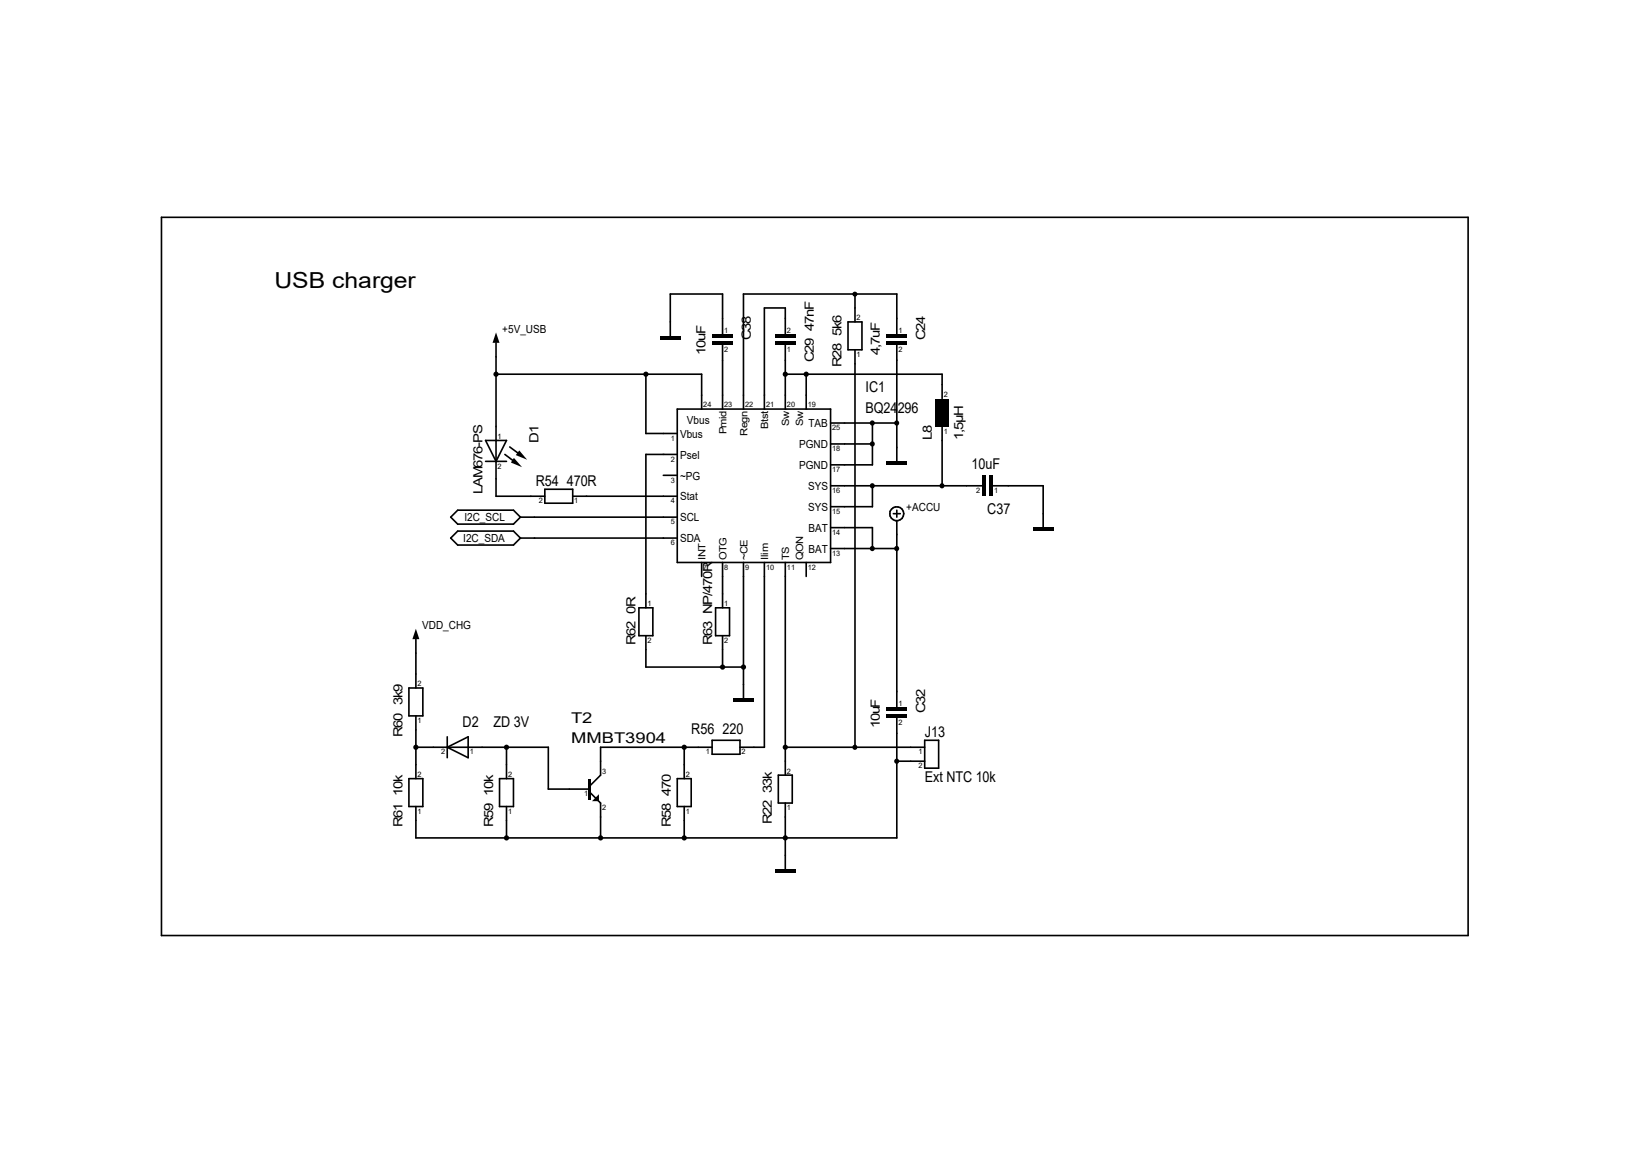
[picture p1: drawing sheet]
<svg xmlns="http://www.w3.org/2000/svg" width="297mm" height="210mm" viewBox="0 0 297 210" stroke-linecap="round" stroke-linejoin="round" font-family="sans-serif">
<g fill="none" stroke="#000" stroke-width=".3">
<path d="M29.4 39.6h238.1v130.8h-238.1zM154.5 58.6h2.6v5.1h-2.6zM155.8 53.6v5M90.4 62.4v28h8.9M90.4 68.2h37.4v6.3M117.7 68.2v10.8h5.7M123.4 74.5h27.9v27.9h-27.9zM131.7 60.9v-7.3h-9.6v7.6M131.7 62.8v11.7M143.1 60.9v-4.8h-3.8v18.4M143.1 62.8v11.7M143.1 68.2h28.6v4.4"/>
<path d="M146.9 68.2v6.3M151.3 77h12.1M155.8 63.7v72.4M159 77v7.7h-7.7M163.4 60.9v-7.3h-27.9v20.9M163.4 62.8v21.2M171.7 77.7v10.8M82.1 98l1.3-1.3h10.2l1.2 1.3-1.2 1.3h-10.2zM82.1 94.2l1.3-1.3h10.2l1.2 1.3-1.2 1.3h-10.2zM88.5 84h3.8M88.5 80.2h3.8l-1.9 3.8zM92 82.8l2.1 1.5"/>
<path d="M92.9 81.4l2.1 1.6M94.8 98h28.6M94.8 94.2h28.6M99.3 89.1h5.1v2.6h-5.1zM104.4 90.4h19M120.9 86.6h2.5M123.4 82.8h-5.7v27.9M151.3 88.5h27.6M151.3 80.9h7.7M151.3 96.1h7.7v3.8M151.3 99.9h12.1M159 88.5v3.8h-7.7"/>
<path d="M162.8 93.6h1.2M163.4 92.9v1.3M163.4 94.8v34M180.8 88.5h9.3v7.6M75.8 116.4v8.9M116.4 110.7h2.6v5.1h-2.6zM117.7 115.8v5.7h17.8M127.8 102.4v2.6M130.4 110.7h2.5v5.1h-2.5zM131.7 102.4v8.3M131.7 115.8v5.7M135.5 102.4v24.8"/>
<path d="M139.3 102.4v33.7h-4.5M143.1 102.4v38.8M146.9 102.4v2.6M74.5 125.3h2.5v5.1h-2.5zM75.8 130.4v11.4M75.8 136.1h24.1v7.6h7.6M81.5 134.2v3.8M81.5 136.1l3.8-1.9v3.8zM92.3 136.1v5.7M124.7 136.1v5.7M129.8 136.1h-20.4v5.1l-1.9 1.9M129.8 134.8h5v2.6h-5z"/>
<path d="M143.1 136.1h25.4M163.4 130.7v21.9h-87.6v-5.7M163.4 138.6h5.1M168.5 134.8h2.5v5.1h-2.5zM74.5 141.8h2.5v5.1h-2.5zM91 141.8h2.6v5.1h-2.6zM92.3 146.9v5.7M107.5 144.4l1.9 1.9v6.3M123.4 141.8h2.5v5.1h-2.5zM124.7 146.9v5.7M141.8 141.2h2.6v5.1h-2.6zM143.1 146.3v12"/>
<circle cx="163.4" cy="93.6" r="1.27"/>
</g>
<g fill="#000">
<path d="M90.4 60.5l.6 1.9h-1.3zM93.6 83.4l1.5 1.7-2-.9zM94.6 82l1.5 1.7-2.1-.8zM75.8 114.5l.6 1.9h-1.3zM109.1 144.7v1.2h-1.2z"/>
<path d="M120.2 61.2h3.8v.6h-3.8z" fill-rule="evenodd"/>
<path d="M129.8 62.1h3.8v.7h-3.8z" fill-rule="evenodd"/>
<path d="M129.8 60.9h3.8v.6h-3.8z" fill-rule="evenodd"/>
<path d="M141.2 60.9h3.8v.6h-3.8z" fill-rule="evenodd"/>
<path d="M141.2 62.1h3.8v.7h-3.8z" fill-rule="evenodd"/>
<path d="M161.5 62.1h3.8v.7h-3.8z" fill-rule="evenodd"/>
<path d="M161.5 60.9h3.8v.6h-3.8z" fill-rule="evenodd"/>
<path d="M170.4 72.6h2.5v5.1h-2.5z" fill-rule="evenodd"/>
<path d="M161.5 84h3.8v.7h-3.8z" fill-rule="evenodd"/>
<path d="M178.9 86.6h.7v3.8h-.7z" fill-rule="evenodd"/>
<path d="M180.2 86.6h.6v3.8h-.6z" fill-rule="evenodd"/>
<path d="M188.2 96.1h3.8v.6h-3.8z" fill-rule="evenodd"/>
<path d="M133.6 127.2h3.8v.6h-3.8z" fill-rule="evenodd"/>
<path d="M161.5 130.1h3.8v.6h-3.8z" fill-rule="evenodd"/>
<path d="M161.5 128.8h3.8v.7h-3.8z" fill-rule="evenodd"/>
<path d="M107.2 141.8h.5v3.8h-.5z" fill-rule="evenodd"/>
<path d="M141.2 158.3h3.8v.7h-3.8z" fill-rule="evenodd"/>
<circle cx="155.8" cy="53.6" r=".45"/>
<circle cx="90.4" cy="68.2" r=".48"/>
<circle cx="117.7" cy="68.2" r=".48"/>
<circle cx="143.1" cy="68.2" r=".48"/>
<circle cx="146.9" cy="68.2" r=".48"/>
<circle cx="158.9" cy="77" r=".47"/>
<circle cx="163.4" cy="77" r=".47"/>
<circle cx="158.9" cy="80.9" r=".47"/>
<circle cx="158.9" cy="99.9" r=".47"/>
<circle cx="158.9" cy="88.5" r=".47"/>
<circle cx="163.4" cy="99.9" r=".47"/>
<circle cx="171.6" cy="88.5" r=".47"/>
<circle cx="75.8" cy="136.1" r=".48"/>
<circle cx="92.3" cy="136.1" r=".48"/>
<circle cx="124.7" cy="136.1" r=".48"/>
<circle cx="131.7" cy="121.5" r=".48"/>
<circle cx="135.5" cy="121.5" r=".48"/>
<circle cx="143.1" cy="136.1" r=".48"/>
<circle cx="155.8" cy="136.1" r=".47"/>
<circle cx="163.4" cy="138.6" r=".47"/>
<circle cx="92.3" cy="152.6" r=".48"/>
<circle cx="109.4" cy="152.6" r=".48"/>
<circle cx="124.7" cy="152.6" r=".48"/>
<circle cx="143.1" cy="152.6" r=".48"/>
</g>
<text font-size="4" x="50" y="52.4">USB charger</text>
<g font-size="2.7">
<text x="157.7" y="71.3">IC1</text>
<text x="157.7" y="75.1">BQ24296</text>
<text x="97.6" y="88.5">R54</text>
<text x="103.3" y="88.5">470R</text>
<text x="177" y="85.4">10uF</text>
<text x="179.9" y="93.6">C37</text>
<text x="104.1" y="131.7">T2</text>
<text x="84.3" y="132.4">D2</text>
<text x="89.9" y="132.4">ZD 3V</text>
<text x="104.1" y="135.4">MMBT3904</text>
<text x="125.9" y="133.6">R56</text>
<text x="131.7" y="133.6">220</text>
<text x="168.5" y="134.2">J13</text>
<text x="168.5" y="142.5">Ext NTC 10k</text>
</g>
<g font-size="2.3">
<text x="128.6" y="64.7" transform="rotate(-90 128.6 64.7)">10uF</text>
<text x="136.8" y="61.8" transform="rotate(-90 136.8 61.8)">C38</text>
<text x="148.3" y="66" transform="rotate(-90 148.3 66)">C29</text>
<text x="148.3" y="60.2" transform="rotate(-90 148.3 60.2)">47nF</text>
<text x="153.3" y="61.2" transform="rotate(-90 153.3 61.2)">5k6</text>
<text x="160.3" y="64.7" transform="rotate(-90 160.3 64.7)">4,7uF</text>
<text x="168.6" y="61.8" transform="rotate(-90 168.6 61.8)">C24</text>
<text x="153.3" y="66.9" transform="rotate(-90 153.3 66.9)">R28</text>
<text x="98.1" y="80.6" transform="rotate(-90 98.1 80.6)">D1</text>
<text x="169.8" y="80.2" transform="rotate(-90 169.8 80.2)">L8</text>
<text x="175.5" y="80.2" transform="rotate(-90 175.5 80.2)">1,5µH</text>
<text x="87.9" y="89.9" transform="rotate(-90 87.9 89.9)">LAM676-PS</text>
<text x="115.8" y="111.8" transform="rotate(-90 115.8 111.8)">0R</text>
<text x="115.8" y="117.4" transform="rotate(-90 115.8 117.4)">R62</text>
<text x="129.8" y="117.4" transform="rotate(-90 129.8 117.4)">R63 NP/470R</text>
<text x="73.3" y="128.5" transform="rotate(-90 73.3 128.5)">3k9</text>
<text x="168.6" y="129.8" transform="rotate(-90 168.6 129.8)">C32</text>
<text x="73.3" y="134.2" transform="rotate(-90 73.3 134.2)">R60</text>
<text x="160.3" y="132.7" transform="rotate(-90 160.3 132.7)">10uF</text>
<text x="73.3" y="145" transform="rotate(-90 73.3 145)">10k</text>
<text x="89.8" y="145" transform="rotate(-90 89.8 145)">10k</text>
<text x="122.2" y="145" transform="rotate(-90 122.2 145)">470</text>
<text x="140.6" y="144.4" transform="rotate(-90 140.6 144.4)">33k</text>
<text x="73.3" y="150.7" transform="rotate(-90 73.3 150.7)">R61</text>
<text x="89.8" y="150.7" transform="rotate(-90 89.8 150.7)">R59</text>
<text x="122.2" y="150.7" transform="rotate(-90 122.2 150.7)">R58</text>
<text x="140.6" y="150.1" transform="rotate(-90 140.6 150.1)">R22</text>
</g>
<g font-size="2">
<text x="91.5" y="60.7">+5V_USB</text>
<text x="125.2" y="77.2">Vbus</text>
<text x="147.3" y="77.8">TAB</text>
<text x="123.9" y="83.5">Psel</text>
<text x="123.9" y="79.7">Vbus</text>
<text x="145.6" y="81.6">PGND</text>
<text x="123.9" y="87.3">~PG</text>
<text x="145.6" y="85.4">PGND</text>
<text x="147.2" y="89.2">SYS</text>
<text x="84.6" y="95">I2C_SCL</text>
<text x="123.9" y="95">SCL</text>
<text x="123.9" y="91.1">Stat</text>
<text x="147.2" y="93">SYS</text>
<text x="165.1" y="93">+ACCU</text>
<text x="84.4" y="98.8">I2C_SDA</text>
<text x="123.9" y="98.8">SDA</text>
<text x="147.3" y="96.9">BAT</text>
<text x="147.3" y="100.7">BAT</text>
<text x="76.9" y="114.6">VDD_CHG</text>
</g>
<g font-size="1.8">
<text x="143.8" y="77.5" transform="rotate(-90 143.8 77.5)">Sw</text>
<text x="146.3" y="77.5" transform="rotate(-90 146.3 77.5)">Sw</text>
<text x="132.4" y="79.1" transform="rotate(-90 132.4 79.1)">Pmid</text>
<text x="136.2" y="79.3" transform="rotate(-90 136.2 79.3)">Regn</text>
<text x="140" y="78.1" transform="rotate(-90 140 78.1)">Btst</text>
<text x="128.6" y="101.9" transform="rotate(-90 128.6 101.9)">INT</text>
<text x="132.4" y="101.9" transform="rotate(-90 132.4 101.9)">OTG</text>
<text x="136.2" y="101.9" transform="rotate(-90 136.2 101.9)">~CE</text>
<text x="140" y="101.9" transform="rotate(-90 140 101.9)">Ilim</text>
<text x="143.8" y="101.9" transform="rotate(-90 143.8 101.9)">TS</text>
<text x="146.3" y="101.9" transform="rotate(-90 146.3 101.9)">QON</text>
</g>
<g font-size="1.4">
<text x="156.1" y="58.3">2</text>
<text x="132" y="64.1">2</text>
<text x="132" y="60.6">1</text>
<text x="143.4" y="60.6">2</text>
<text x="143.4" y="64.1">1</text>
<text x="156.1" y="65">1</text>
<text x="163.7" y="64.1">2</text>
<text x="163.7" y="60.6">1</text>
<text x="128.1" y="74.2">24</text>
<text x="132" y="74.2">23</text>
<text x="135.8" y="74.2">22</text>
<text x="139.6" y="74.2">21</text>
<text x="143.4" y="74.2">20</text>
<text x="147.2" y="74.2">19</text>
<text x="172" y="72.3">2</text>
<text x="90.7" y="79.9">1</text>
<text x="122.3" y="80.3">1</text>
<text x="151.6" y="78.4">25</text>
<text x="151.6" y="82.2">18</text>
<text x="172" y="79">1</text>
<text x="90.7" y="85.3">2</text>
<text x="122.3" y="87.9">3</text>
<text x="122.3" y="84.1">2</text>
<text x="151.6" y="86">17</text>
<text x="151.6" y="89.8">16</text>
<text x="177.8" y="89.8">2</text>
<text x="181.1" y="89.8">1</text>
<text x="98.2" y="91.7">2</text>
<text x="104.6" y="91.7">1</text>
<text x="122.3" y="95.5">5</text>
<text x="122.3" y="91.7">4</text>
<text x="151.6" y="93.6">15</text>
<text x="122.3" y="99.3">6</text>
<text x="151.6" y="97.4">14</text>
<text x="151.6" y="101.2">13</text>
<text x="128.1" y="103.8">7</text>
<text x="132" y="103.8">8</text>
<text x="135.8" y="103.8">9</text>
<text x="139.6" y="103.8">10</text>
<text x="143.4" y="103.8">11</text>
<text x="147.2" y="103.8">12</text>
<text x="118" y="110.4">1</text>
<text x="132" y="110.4">1</text>
<text x="118" y="117.1">2</text>
<text x="132" y="117.1">2</text>
<text x="76.1" y="125">2</text>
<text x="76.1" y="131.7">1</text>
<text x="163.7" y="132">2</text>
<text x="163.7" y="128.5">1</text>
<text x="80.4" y="137.4">2</text>
<text x="85.6" y="137.4">1</text>
<text x="128.6" y="137.4">1</text>
<text x="135.1" y="137.4">2</text>
<text x="167.3" y="137.4">1</text>
<text x="76.1" y="141.5">2</text>
<text x="92.6" y="141.5">2</text>
<text x="109.7" y="140.9">3</text>
<text x="125" y="141.5">2</text>
<text x="143.4" y="140.9">2</text>
<text x="167.3" y="140">2</text>
<text x="76.1" y="148.2">1</text>
<text x="92.6" y="148.2">1</text>
<text x="106.4" y="145">1</text>
<text x="109.7" y="147.6">2</text>
<text x="125" y="148.2">1</text>
<text x="143.4" y="147.6">1</text>
</g>
</svg>
